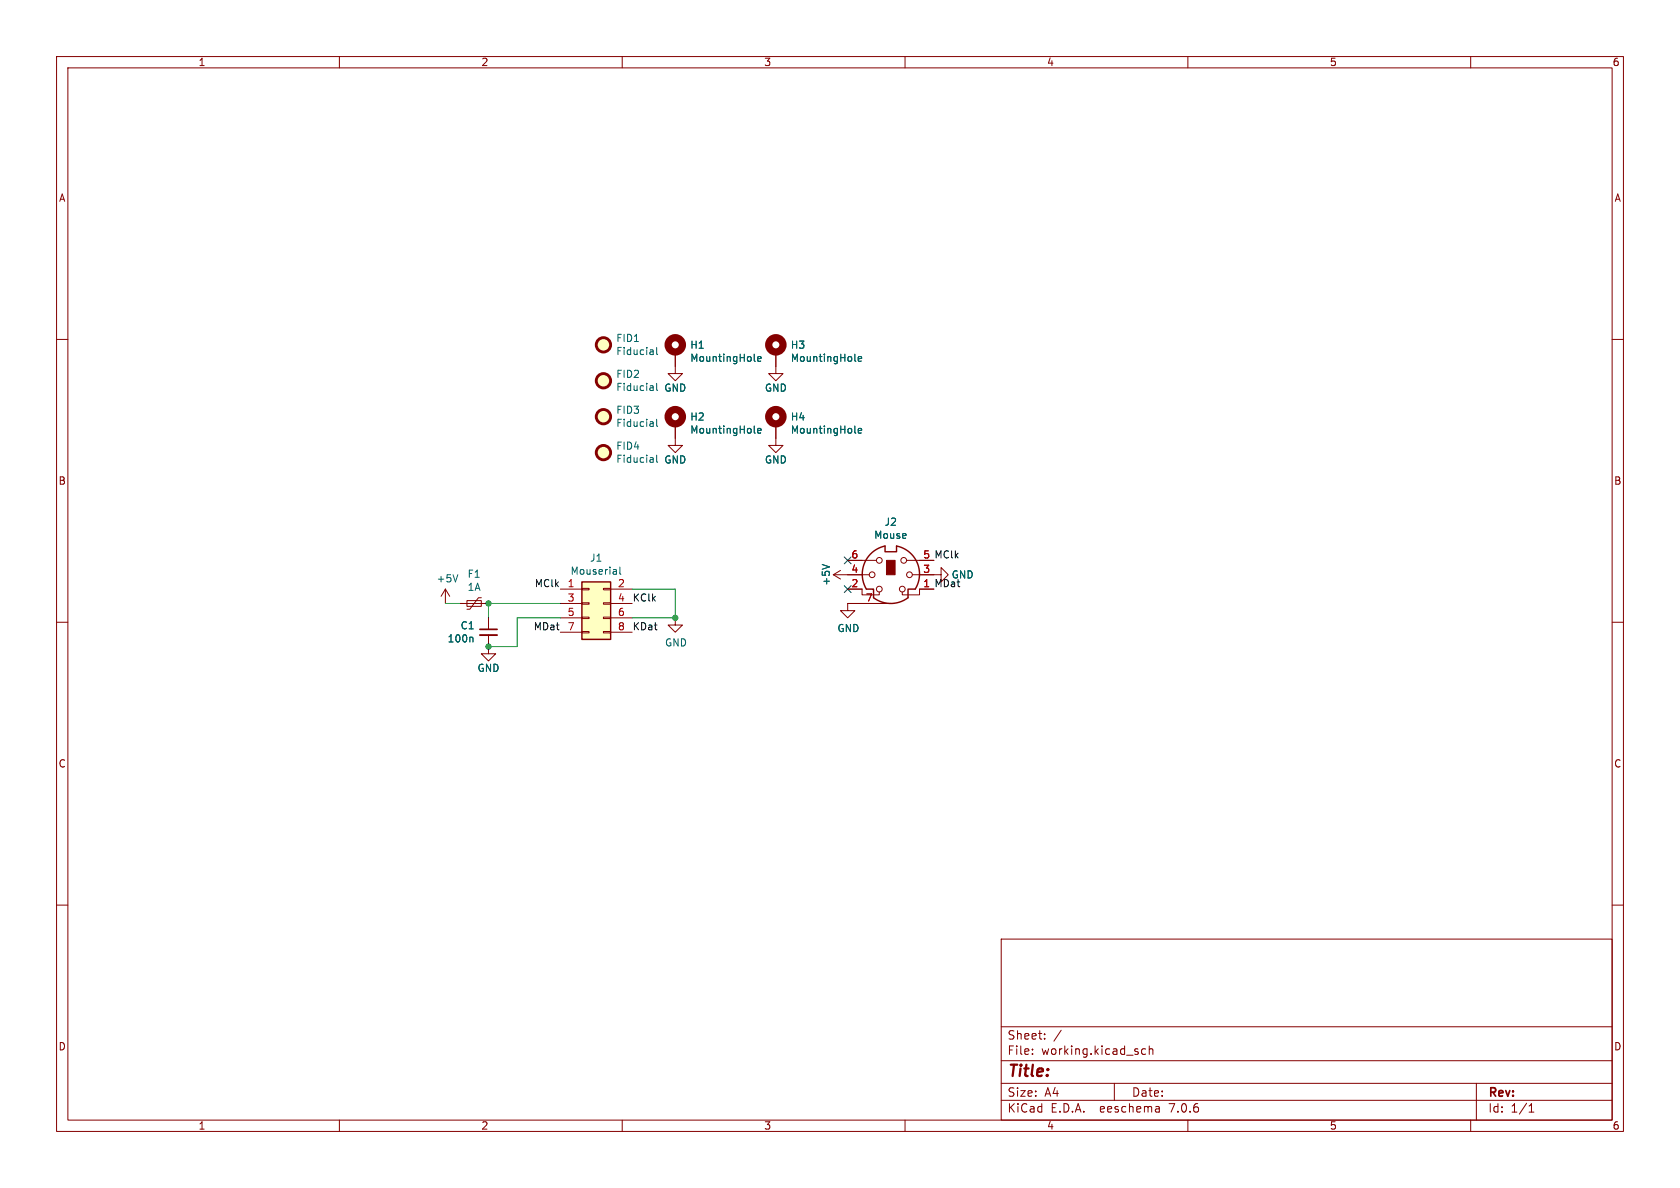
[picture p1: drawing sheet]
(kicad_sch (version 20230121) (generator eeschema)

 (paper "A4")

 (lib_symbols
  (symbol "Connector_Generic:Conn_02x04_Odd_Even" (pin_names (offset 1.016) hide) (in_bom yes) (on_board yes)
   (property "Reference" "J" (at 1.27 5.08 0) (effects (font (size 1.27 1.27))))
   (property "Value" "Conn_02x04_Odd_Even" (at 1.27 -7.62 0) (effects (font (size 1.27 1.27))))
   (property "Footprint" "" (at 0 0 0) (effects (font (size 1.27 1.27)) hide))
   (property "Datasheet" "~" (at 0 0 0) (effects (font (size 1.27 1.27)) hide))
   (symbol "Conn_02x04_Odd_Even_1_1"
    (rectangle (start -1.27 -4.953) (end 0 -5.207) (stroke (width 0.1524) (type default)) (fill (type none)))
    (rectangle (start -1.27 -2.413) (end 0 -2.667) (stroke (width 0.1524) (type default)) (fill (type none)))
    (rectangle (start -1.27 0.127) (end 0 -0.127) (stroke (width 0.1524) (type default)) (fill (type none)))
    (rectangle (start -1.27 2.667) (end 0 2.413) (stroke (width 0.1524) (type default)) (fill (type none)))
    (rectangle (start -1.27 3.81) (end 3.81 -6.35) (stroke (width 0.254) (type default)) (fill (type background)))
    (rectangle (start 3.81 -4.953) (end 2.54 -5.207) (stroke (width 0.1524) (type default)) (fill (type none)))
    (rectangle (start 3.81 -2.413) (end 2.54 -2.667) (stroke (width 0.1524) (type default)) (fill (type none)))
    (rectangle (start 3.81 0.127) (end 2.54 -0.127) (stroke (width 0.1524) (type default)) (fill (type none)))
    (rectangle (start 3.81 2.667) (end 2.54 2.413) (stroke (width 0.1524) (type default)) (fill (type none)))
    (pin passive line (at -5.08 2.54 0) (length 3.81) (name "Pin_1" (effects (font (size 1.27 1.27)))) (number "1" (effects (font (size 1.27 1.27)))))
    (pin passive line (at 7.62 2.54 180) (length 3.81) (name "Pin_2" (effects (font (size 1.27 1.27)))) (number "2" (effects (font (size 1.27 1.27)))))
    (pin passive line (at -5.08 0 0) (length 3.81) (name "Pin_3" (effects (font (size 1.27 1.27)))) (number "3" (effects (font (size 1.27 1.27)))))
    (pin passive line (at 7.62 0 180) (length 3.81) (name "Pin_4" (effects (font (size 1.27 1.27)))) (number "4" (effects (font (size 1.27 1.27)))))
    (pin passive line (at -5.08 -2.54 0) (length 3.81) (name "Pin_5" (effects (font (size 1.27 1.27)))) (number "5" (effects (font (size 1.27 1.27)))))
    (pin passive line (at 7.62 -2.54 180) (length 3.81) (name "Pin_6" (effects (font (size 1.27 1.27)))) (number "6" (effects (font (size 1.27 1.27)))))
    (pin passive line (at -5.08 -5.08 0) (length 3.81) (name "Pin_7" (effects (font (size 1.27 1.27)))) (number "7" (effects (font (size 1.27 1.27)))))
    (pin passive line (at 7.62 -5.08 180) (length 3.81) (name "Pin_8" (effects (font (size 1.27 1.27)))) (number "8" (effects (font (size 1.27 1.27)))))))
  (symbol "Device:C_Small" (pin_numbers hide) (pin_names (offset 0.254) hide) (in_bom yes) (on_board yes)
   (property "Reference" "C" (at 0.254 1.778 0) (effects (font (size 1.27 1.27)) (justify left)))
   (property "Value" "C_Small" (at 0.254 -2.032 0) (effects (font (size 1.27 1.27)) (justify left)))
   (property "Footprint" "" (at 0 0 0) (effects (font (size 1.27 1.27)) hide))
   (property "Datasheet" "~" (at 0 0 0) (effects (font (size 1.27 1.27)) hide))
   (symbol "C_Small_0_1"
    (polyline (pts (xy -1.524 -0.508) (xy 1.524 -0.508)) (stroke (width 0.3302) (type default)) (fill (type none)))
    (polyline (pts (xy -1.524 0.508) (xy 1.524 0.508)) (stroke (width 0.3048) (type default)) (fill (type none))))
   (symbol "C_Small_1_1"
    (pin passive line (at 0 2.54 270) (length 2.032) (name "~" (effects (font (size 1.27 1.27)))) (number "1" (effects (font (size 1.27 1.27)))))
    (pin passive line (at 0 -2.54 90) (length 2.032) (name "~" (effects (font (size 1.27 1.27)))) (number "2" (effects (font (size 1.27 1.27)))))))
  (symbol "Device:Polyfuse_Small" (pin_numbers hide) (pin_names (offset 0)) (in_bom yes) (on_board yes)
   (property "Reference" "F" (at -1.905 0 90) (effects (font (size 1.27 1.27))))
   (property "Value" "Polyfuse_Small" (at 1.905 0 90) (effects (font (size 1.27 1.27))))
   (property "Footprint" "" (at 1.27 -5.08 0) (effects (font (size 1.27 1.27)) (justify left) hide))
   (property "Datasheet" "~" (at 0 0 0) (effects (font (size 1.27 1.27)) hide))
   (symbol "Polyfuse_Small_0_1"
    (rectangle (start -0.508 1.27) (end 0.508 -1.27) (stroke (width 0) (type default)) (fill (type none)))
    (polyline (pts (xy 0 2.54) (xy 0 -2.54)) (stroke (width 0) (type default)) (fill (type none)))
    (polyline (pts (xy -1.016 1.27) (xy -1.016 0.762) (xy 1.016 -0.762) (xy 1.016 -1.27)) (stroke (width 0) (type default)) (fill (type none))))
   (symbol "Polyfuse_Small_1_1"
    (pin passive line (at 0 2.54 270) (length 0.635) (name "~" (effects (font (size 1.27 1.27)))) (number "1" (effects (font (size 1.27 1.27)))))
    (pin passive line (at 0 -2.54 90) (length 0.635) (name "~" (effects (font (size 1.27 1.27)))) (number "2" (effects (font (size 1.27 1.27)))))))
  (symbol "Mechanical:Fiducial" (in_bom yes) (on_board yes)
   (property "Reference" "FID" (at 0 5.08 0) (effects (font (size 1.27 1.27))))
   (property "Value" "Fiducial" (at 0 3.175 0) (effects (font (size 1.27 1.27))))
   (property "Footprint" "" (at 0 0 0) (effects (font (size 1.27 1.27)) hide))
   (property "Datasheet" "~" (at 0 0 0) (effects (font (size 1.27 1.27)) hide))
   (symbol "Fiducial_0_1"
    (circle (center 0 0) (radius 1.27) (stroke (width 0.508) (type default)) (fill (type background)))))
  (symbol "Mechanical:MountingHole_Pad" (pin_numbers hide) (pin_names (offset 1.016) hide) (in_bom yes) (on_board yes)
   (property "Reference" "H" (at 0 6.35 0) (effects (font (size 1.27 1.27))))
   (property "Value" "MountingHole_Pad" (at 0 4.445 0) (effects (font (size 1.27 1.27))))
   (property "Footprint" "" (at 0 0 0) (effects (font (size 1.27 1.27)) hide))
   (property "Datasheet" "~" (at 0 0 0) (effects (font (size 1.27 1.27)) hide))
   (symbol "MountingHole_Pad_0_1"
    (circle (center 0 1.27) (radius 1.27) (stroke (width 1.27) (type default)) (fill (type none))))
   (symbol "MountingHole_Pad_1_1"
    (pin input line (at 0 -2.54 90) (length 2.54) (name "1" (effects (font (size 1.27 1.27)))) (number "1" (effects (font (size 1.27 1.27)))))))
  (symbol "mouserial-mouse-rescue:MiniDIN-6-StandardParts" (pin_names (offset 1.016)) (in_bom yes) (on_board yes)
   (property "Reference" "U" (at 1.27 15.24 0) (effects (font (size 1.27 1.27))))
   (property "Value" "StandardParts_MiniDIN-6" (at 0 -6.35 0) (effects (font (size 1.27 1.27))))
   (property "Footprint" "" (at -1.27 -8.89 0) (effects (font (size 1.27 1.27)) hide))
   (property "Datasheet" "" (at -1.27 -8.89 0) (effects (font (size 1.27 1.27)) hide))
   (symbol "MiniDIN-6-StandardParts_1_1"
    (circle (center -3.302 0) (radius 0.508) (stroke (width 0) (type solid)) (fill (type none)))
    (arc (start -3.048 -4.064) (mid 0 -5.08) (end 3.048 -4.064) (stroke (width 0.254) (type solid)) (fill (type none)))
    (circle (center -2.032 -2.54) (radius 0.508) (stroke (width 0) (type solid)) (fill (type none)))
    (circle (center -2.032 2.54) (radius 0.508) (stroke (width 0) (type solid)) (fill (type none)))
    (arc (start -1.016 5.08) (mid -4.6228 2.1214) (end -4.318 -2.54) (stroke (width 0.254) (type solid)) (fill (type none)))
    (rectangle (start -0.762 2.54) (end 0.762 0) (stroke (width 0) (type solid)) (fill (type outline)))
    (polyline (pts (xy -3.81 0) (xy -5.08 0)) (stroke (width 0) (type solid)) (fill (type none)))
    (polyline (pts (xy -2.54 2.54) (xy -5.08 2.54)) (stroke (width 0) (type solid)) (fill (type none)))
    (polyline (pts (xy 2.794 2.54) (xy 5.08 2.54)) (stroke (width 0) (type solid)) (fill (type none)))
    (polyline (pts (xy 5.08 0) (xy 3.81 0)) (stroke (width 0) (type solid)) (fill (type none)))
    (polyline (pts (xy -4.318 -2.54) (xy -3.048 -2.54) (xy -3.048 -4.064)) (stroke (width 0.254) (type solid)) (fill (type none)))
    (polyline (pts (xy 4.318 -2.54) (xy 3.048 -2.54) (xy 3.048 -4.064)) (stroke (width 0.254) (type solid)) (fill (type none)))
    (polyline (pts (xy -2.032 -3.048) (xy -2.032 -3.556) (xy -5.08 -3.556) (xy -5.08 -2.54)) (stroke (width 0) (type solid)) (fill (type none)))
    (polyline (pts (xy -1.016 5.08) (xy -1.016 4.064) (xy 1.016 4.064) (xy 1.016 5.08)) (stroke (width 0.254) (type solid)) (fill (type none)))
    (polyline (pts (xy 2.032 -3.048) (xy 2.032 -3.556) (xy 5.08 -3.556) (xy 5.08 -2.54)) (stroke (width 0) (type solid)) (fill (type none)))
    (circle (center 2.032 -2.54) (radius 0.508) (stroke (width 0) (type solid)) (fill (type none)))
    (circle (center 2.286 2.54) (radius 0.508) (stroke (width 0) (type solid)) (fill (type none)))
    (circle (center 3.302 0) (radius 0.508) (stroke (width 0) (type solid)) (fill (type none)))
    (arc (start 4.318 -2.54) (mid 4.6661 2.1322) (end 1.016 5.08) (stroke (width 0.254) (type solid)) (fill (type none)))
    (pin passive line (at 7.62 -2.54 180) (length 2.54) (name "~" (effects (font (size 1.27 1.27)))) (number "1" (effects (font (size 1.27 1.27)))))
    (pin passive line (at -7.62 -2.54 0) (length 2.54) (name "~" (effects (font (size 1.27 1.27)))) (number "2" (effects (font (size 1.27 1.27)))))
    (pin passive line (at 7.62 0 180) (length 2.54) (name "~" (effects (font (size 1.27 1.27)))) (number "3" (effects (font (size 1.27 1.27)))))
    (pin passive line (at -7.62 0 0) (length 2.54) (name "~" (effects (font (size 1.27 1.27)))) (number "4" (effects (font (size 1.27 1.27)))))
    (pin passive line (at 7.62 2.54 180) (length 2.54) (name "~" (effects (font (size 1.27 1.27)))) (number "5" (effects (font (size 1.27 1.27)))))
    (pin passive line (at -7.62 2.54 0) (length 2.54) (name "~" (effects (font (size 1.27 1.27)))) (number "6" (effects (font (size 1.27 1.27)))))
    (pin passive line (at -7.62 -5.08 0) (length 7.62) (name "~" (effects (font (size 1.27 1.27)))) (number "7" (effects (font (size 1.27 1.27)))))))
  (symbol "power:+5V" (power) (pin_names (offset 0)) (in_bom yes) (on_board yes)
   (property "Reference" "#PWR" (at 0 -3.81 0) (effects (font (size 1.27 1.27)) hide))
   (property "Value" "+5V" (at 0 3.556 0) (effects (font (size 1.27 1.27))))
   (property "Footprint" "" (at 0 0 0) (effects (font (size 1.27 1.27)) hide))
   (property "Datasheet" "" (at 0 0 0) (effects (font (size 1.27 1.27)) hide))
   (symbol "+5V_0_1"
    (polyline (pts (xy -0.762 1.27) (xy 0 2.54)) (stroke (width 0) (type default)) (fill (type none)))
    (polyline (pts (xy 0 0) (xy 0 2.54)) (stroke (width 0) (type default)) (fill (type none)))
    (polyline (pts (xy 0 2.54) (xy 0.762 1.27)) (stroke (width 0) (type default)) (fill (type none))))
   (symbol "+5V_1_1"
    (pin power_in line (at 0 0 90) (length 0) hide (name "+5V" (effects (font (size 1.27 1.27)))) (number "1" (effects (font (size 1.27 1.27)))))))
  (symbol "power:GND" (power) (pin_names (offset 0)) (in_bom yes) (on_board yes)
   (property "Reference" "#PWR" (at 0 -6.35 0) (effects (font (size 1.27 1.27)) hide))
   (property "Value" "GND" (at 0 -3.81 0) (effects (font (size 1.27 1.27))))
   (property "Footprint" "" (at 0 0 0) (effects (font (size 1.27 1.27)) hide))
   (property "Datasheet" "" (at 0 0 0) (effects (font (size 1.27 1.27)) hide))
   (symbol "GND_0_1"
    (polyline (pts (xy 0 0) (xy 0 -1.27) (xy 1.27 -1.27) (xy 0 -2.54) (xy -1.27 -1.27) (xy 0 -1.27)) (stroke (width 0) (type default)) (fill (type none))))
   (symbol "GND_1_1"
    (pin power_in line (at 0 0 270) (length 0) hide (name "GND" (effects (font (size 1.27 1.27)))) (number "1" (effects (font (size 1.27 1.27))))))))

 (junction (at 86.36 114.3) (diameter 0) (color 0 0 0 0))
 (junction (at 86.36 106.68) (diameter 0) (color 0 0 0 0))
 (junction (at 119.38 109.22) (diameter 0) (color 0 0 0 0))

 (no_connect (at 149.86 99.06))
 (no_connect (at 149.86 104.14))

 (wire (pts (xy 91.44 109.22) (xy 99.06 109.22)) (stroke (width 0) (type default)))
 (wire (pts (xy 86.36 114.3) (xy 91.44 114.3)) (stroke (width 0) (type default)))
 (wire (pts (xy 86.36 106.68) (xy 99.06 106.68)) (stroke (width 0) (type default)))
 (wire (pts (xy 78.74 106.68) (xy 81.28 106.68)) (stroke (width 0) (type default)))
 (wire (pts (xy 119.38 104.14) (xy 119.38 109.22)) (stroke (width 0) (type default)))
 (wire (pts (xy 86.36 106.68) (xy 86.36 109.22)) (stroke (width 0) (type default)))
 (wire (pts (xy 111.76 104.14) (xy 119.38 104.14)) (stroke (width 0) (type default)))
 (wire (pts (xy 119.38 109.22) (xy 111.76 109.22)) (stroke (width 0) (type default)))
 (wire (pts (xy 91.44 114.3) (xy 91.44 109.22)) (stroke (width 0) (type default)))

 (label "KClk" (at 111.76 106.68 0) (effects (font (size 1.27 1.27)) (justify left bottom)))
 (label "MClk" (at 99.06 104.14 180) (effects (font (size 1.27 1.27)) (justify right bottom)))
 (label "MClk" (at 165.1 99.06 0) (effects (font (size 1.27 1.27)) (justify left bottom)))
 (label "KDat" (at 111.76 111.76 0) (effects (font (size 1.27 1.27)) (justify left bottom)))
 (label "MDat" (at 99.06 111.76 180) (effects (font (size 1.27 1.27)) (justify right bottom)))
 (label "MDat" (at 165.1 104.14 0) (effects (font (size 1.27 1.27)) (justify left bottom)))

 (symbol (lib_id "Device:C_Small") (at 86.36 111.76 0) (mirror y) (unit 1) (in_bom yes) (on_board yes) (dnp no)
  (property "Reference" "C1" (at 84.0232 110.5916 0) (effects (font (size 1.27 1.27)) (justify left)))
  (property "Value" "100n" (at 84.0232 112.903 0) (effects (font (size 1.27 1.27)) (justify left)))
  (property "Footprint" "stdpads:C_0805" (at 86.36 111.76 0) (effects (font (size 1.27 1.27)) hide))
  (property "Datasheet" "~" (at 86.36 111.76 0) (effects (font (size 1.27 1.27)) hide)) (pin "1") (pin "2"))

 (symbol (lib_id "power:GND") (at 86.36 114.3 0) (unit 1) (in_bom yes) (on_board yes) (dnp no)
  (property "Reference" "#PWR04" (at 86.36 120.65 0) (effects (font (size 1.27 1.27)) hide))
  (property "Value" "GND" (at 86.36 118.11 0) (effects (font (size 1.27 1.27))))
  (property "Footprint" "" (at 86.36 114.3 0) (effects (font (size 1.27 1.27)) hide))
  (property "Datasheet" "" (at 86.36 114.3 0) (effects (font (size 1.27 1.27)) hide)) (pin "1"))

 (symbol (lib_id "power:GND") (at 165.1 101.6 90) (unit 1) (in_bom yes) (on_board yes) (dnp no)
  (property "Reference" "#PWR015" (at 171.45 101.6 0) (effects (font (size 1.27 1.27)) hide))
  (property "Value" "GND" (at 170.18 101.6 90) (effects (font (size 1.27 1.27))))
  (property "Footprint" "" (at 165.1 101.6 0) (effects (font (size 1.27 1.27)) hide))
  (property "Datasheet" "" (at 165.1 101.6 0) (effects (font (size 1.27 1.27)) hide)) (pin "1"))

 (symbol (lib_id "power:+5V") (at 149.86 101.6 90) (unit 1) (in_bom yes) (on_board yes) (dnp no)
  (property "Reference" "#PWR012" (at 153.67 101.6 0) (effects (font (size 1.27 1.27)) hide))
  (property "Value" "+5V" (at 146.05 101.6 0) (effects (font (size 1.27 1.27))))
  (property "Footprint" "" (at 149.86 101.6 0) (effects (font (size 1.27 1.27)) hide))
  (property "Datasheet" "" (at 149.86 101.6 0) (effects (font (size 1.27 1.27)) hide)) (pin "1"))

 (symbol (lib_id "mouserial-mouse-rescue:MiniDIN-6-StandardParts") (at 157.48 101.6 0) (unit 1) (in_bom yes) (on_board yes) (dnp no)
  (property "Reference" "J2" (at 157.48 92.2782 0) (effects (font (size 1.27 1.27))))
  (property "Value" "Mouse" (at 157.48 94.5896 0) (effects (font (size 1.27 1.27))))
  (property "Footprint" "stdpads:MD-60" (at 156.21 110.49 0) (effects (font (size 1.27 1.27)) hide))
  (property "Datasheet" "" (at 156.21 110.49 0) (effects (font (size 1.27 1.27)) hide)) (pin "1") (pin "2") (pin "3") (pin "4") (pin "5") (pin "6") (pin "7"))

 (symbol (lib_id "power:GND") (at 149.86 106.68 0) (unit 1) (in_bom yes) (on_board yes) (dnp no)
  (property "Reference" "#PWR013" (at 149.86 113.03 0) (effects (font (size 1.27 1.27)) hide))
  (property "Value" "GND" (at 149.987 111.0742 0) (effects (font (size 1.27 1.27))))
  (property "Footprint" "" (at 149.86 106.68 0) (effects (font (size 1.27 1.27)) hide))
  (property "Datasheet" "" (at 149.86 106.68 0) (effects (font (size 1.27 1.27)) hide)) (pin "1"))

 (symbol (lib_id "Device:Polyfuse_Small") (at 83.82 106.68 270) (unit 1) (in_bom yes) (on_board yes) (dnp no)
  (property "Reference" "F1" (at 83.82 101.473 90) (effects (font (size 1.27 1.27))))
  (property "Value" "1A" (at 83.82 103.7844 90) (effects (font (size 1.27 1.27))))
  (property "Footprint" "stdpads:BelFuse_1206" (at 78.74 107.95 0) (effects (font (size 1.27 1.27)) (justify left) hide))
  (property "Datasheet" "~" (at 83.82 106.68 0) (effects (font (size 1.27 1.27)) hide)) (pin "1") (pin "2"))

 (symbol (lib_id "Mechanical:MountingHole_Pad") (at 119.38 62.23 0) (unit 1) (in_bom yes) (on_board yes) (dnp no)
  (property "Reference" "H1" (at 121.92 60.9854 0) (effects (font (size 1.27 1.27)) (justify left)))
  (property "Value" "MountingHole" (at 121.92 63.2968 0) (effects (font (size 1.27 1.27)) (justify left)))
  (property "Footprint" "stdpads:PasteHole_1.05mm_PTH" (at 119.38 62.23 0) (effects (font (size 1.27 1.27)) hide))
  (property "Datasheet" "~" (at 119.38 62.23 0) (effects (font (size 1.27 1.27)) hide)) (pin "1"))

 (symbol (lib_id "Mechanical:MountingHole_Pad") (at 119.38 74.93 0) (unit 1) (in_bom yes) (on_board yes) (dnp no)
  (property "Reference" "H2" (at 121.92 73.6854 0) (effects (font (size 1.27 1.27)) (justify left)))
  (property "Value" "MountingHole" (at 121.92 75.9968 0) (effects (font (size 1.27 1.27)) (justify left)))
  (property "Footprint" "stdpads:PasteHole_1.05mm_PTH" (at 119.38 74.93 0) (effects (font (size 1.27 1.27)) hide))
  (property "Datasheet" "~" (at 119.38 74.93 0) (effects (font (size 1.27 1.27)) hide)) (pin "1"))

 (symbol (lib_id "Mechanical:MountingHole_Pad") (at 137.16 62.23 0) (unit 1) (in_bom yes) (on_board yes) (dnp no)
  (property "Reference" "H3" (at 139.7 60.9854 0) (effects (font (size 1.27 1.27)) (justify left)))
  (property "Value" "MountingHole" (at 139.7 63.2968 0) (effects (font (size 1.27 1.27)) (justify left)))
  (property "Footprint" "stdpads:PasteHole_1.05mm_PTH" (at 137.16 62.23 0) (effects (font (size 1.27 1.27)) hide))
  (property "Datasheet" "~" (at 137.16 62.23 0) (effects (font (size 1.27 1.27)) hide)) (pin "1"))

 (symbol (lib_id "Mechanical:MountingHole_Pad") (at 137.16 74.93 0) (unit 1) (in_bom yes) (on_board yes) (dnp no)
  (property "Reference" "H4" (at 139.7 73.6854 0) (effects (font (size 1.27 1.27)) (justify left)))
  (property "Value" "MountingHole" (at 139.7 75.9968 0) (effects (font (size 1.27 1.27)) (justify left)))
  (property "Footprint" "stdpads:PasteHole_1.05mm_PTH" (at 137.16 74.93 0) (effects (font (size 1.27 1.27)) hide))
  (property "Datasheet" "~" (at 137.16 74.93 0) (effects (font (size 1.27 1.27)) hide)) (pin "1"))

 (symbol (lib_id "power:GND") (at 119.38 64.77 0) (unit 1) (in_bom yes) (on_board yes) (dnp no)
  (property "Reference" "#PWR0102" (at 119.38 71.12 0) (effects (font (size 1.27 1.27)) hide))
  (property "Value" "GND" (at 119.38 68.58 0) (effects (font (size 1.27 1.27))))
  (property "Footprint" "" (at 119.38 64.77 0) (effects (font (size 1.27 1.27)) hide))
  (property "Datasheet" "" (at 119.38 64.77 0) (effects (font (size 1.27 1.27)) hide)) (pin "1"))

 (symbol (lib_id "power:GND") (at 137.16 64.77 0) (unit 1) (in_bom yes) (on_board yes) (dnp no)
  (property "Reference" "#PWR0104" (at 137.16 71.12 0) (effects (font (size 1.27 1.27)) hide))
  (property "Value" "GND" (at 137.16 68.58 0) (effects (font (size 1.27 1.27))))
  (property "Footprint" "" (at 137.16 64.77 0) (effects (font (size 1.27 1.27)) hide))
  (property "Datasheet" "" (at 137.16 64.77 0) (effects (font (size 1.27 1.27)) hide)) (pin "1"))

 (symbol (lib_id "power:GND") (at 137.16 77.47 0) (unit 1) (in_bom yes) (on_board yes) (dnp no)
  (property "Reference" "#PWR0105" (at 137.16 83.82 0) (effects (font (size 1.27 1.27)) hide))
  (property "Value" "GND" (at 137.16 81.28 0) (effects (font (size 1.27 1.27))))
  (property "Footprint" "" (at 137.16 77.47 0) (effects (font (size 1.27 1.27)) hide))
  (property "Datasheet" "" (at 137.16 77.47 0) (effects (font (size 1.27 1.27)) hide)) (pin "1"))

 (symbol (lib_id "Mechanical:Fiducial") (at 106.68 60.96 0) (unit 1) (in_bom yes) (on_board yes) (dnp no)
  (property "Reference" "FID1" (at 108.839 59.7916 0) (effects (font (size 1.27 1.27)) (justify left)))
  (property "Value" "Fiducial" (at 108.839 62.103 0) (effects (font (size 1.27 1.27)) (justify left)))
  (property "Footprint" "stdpads:Fiducial" (at 106.68 60.96 0) (effects (font (size 1.27 1.27)) hide))
  (property "Datasheet" "~" (at 106.68 60.96 0) (effects (font (size 1.27 1.27)) hide)))

 (symbol (lib_id "power:GND") (at 119.38 77.47 0) (unit 1) (in_bom yes) (on_board yes) (dnp no)
  (property "Reference" "#PWR0106" (at 119.38 83.82 0) (effects (font (size 1.27 1.27)) hide))
  (property "Value" "GND" (at 119.38 81.28 0) (effects (font (size 1.27 1.27))))
  (property "Footprint" "" (at 119.38 77.47 0) (effects (font (size 1.27 1.27)) hide))
  (property "Datasheet" "" (at 119.38 77.47 0) (effects (font (size 1.27 1.27)) hide)) (pin "1"))

 (symbol (lib_id "Mechanical:Fiducial") (at 106.68 67.31 0) (unit 1) (in_bom yes) (on_board yes) (dnp no)
  (property "Reference" "FID2" (at 108.839 66.1416 0) (effects (font (size 1.27 1.27)) (justify left)))
  (property "Value" "Fiducial" (at 108.839 68.453 0) (effects (font (size 1.27 1.27)) (justify left)))
  (property "Footprint" "stdpads:Fiducial" (at 106.68 67.31 0) (effects (font (size 1.27 1.27)) hide))
  (property "Datasheet" "~" (at 106.68 67.31 0) (effects (font (size 1.27 1.27)) hide)))

 (symbol (lib_id "Mechanical:Fiducial") (at 106.68 73.66 0) (unit 1) (in_bom yes) (on_board yes) (dnp no)
  (property "Reference" "FID3" (at 108.839 72.4916 0) (effects (font (size 1.27 1.27)) (justify left)))
  (property "Value" "Fiducial" (at 108.839 74.803 0) (effects (font (size 1.27 1.27)) (justify left)))
  (property "Footprint" "stdpads:Fiducial" (at 106.68 73.66 0) (effects (font (size 1.27 1.27)) hide))
  (property "Datasheet" "~" (at 106.68 73.66 0) (effects (font (size 1.27 1.27)) hide)))

 (symbol (lib_id "Mechanical:Fiducial") (at 106.68 80.01 0) (unit 1) (in_bom yes) (on_board yes) (dnp no)
  (property "Reference" "FID4" (at 108.839 78.8416 0) (effects (font (size 1.27 1.27)) (justify left)))
  (property "Value" "Fiducial" (at 108.839 81.153 0) (effects (font (size 1.27 1.27)) (justify left)))
  (property "Footprint" "stdpads:Fiducial" (at 106.68 80.01 0) (effects (font (size 1.27 1.27)) hide))
  (property "Datasheet" "~" (at 106.68 80.01 0) (effects (font (size 1.27 1.27)) hide)))

 (symbol (lib_id "Connector_Generic:Conn_02x04_Odd_Even") (at 104.14 106.68 0) (unit 1) (in_bom yes) (on_board yes) (dnp no)
  (property "Reference" "J1" (at 105.41 98.6282 0) (effects (font (size 1.27 1.27))))
  (property "Value" "Mouserial" (at 105.41 100.9396 0) (effects (font (size 1.27 1.27))))
  (property "Footprint" "stdpads:IDC_SMD_2x04_P2.54mm_Vertical" (at 104.14 106.68 0) (effects (font (size 1.27 1.27)) hide))
  (property "Datasheet" "~" (at 104.14 106.68 0) (effects (font (size 1.27 1.27)) hide)) (pin "1") (pin "2") (pin "3") (pin "4") (pin "5") (pin "6") (pin "7") (pin "8"))

 (symbol (lib_id "power:GND") (at 119.38 109.22 0) (unit 1) (in_bom yes) (on_board yes) (dnp no)
  (property "Reference" "#PWR0101" (at 119.38 115.57 0) (effects (font (size 1.27 1.27)) hide))
  (property "Value" "GND" (at 119.507 113.6142 0) (effects (font (size 1.27 1.27))))
  (property "Footprint" "" (at 119.38 109.22 0) (effects (font (size 1.27 1.27)) hide))
  (property "Datasheet" "" (at 119.38 109.22 0) (effects (font (size 1.27 1.27)) hide)) (pin "1"))

 (symbol (lib_id "power:+5V") (at 78.74 106.68 0) (unit 1) (in_bom yes) (on_board yes) (dnp no)
  (property "Reference" "#PWR0103" (at 78.74 110.49 0) (effects (font (size 1.27 1.27)) hide))
  (property "Value" "+5V" (at 79.121 102.2858 0) (effects (font (size 1.27 1.27))))
  (property "Footprint" "" (at 78.74 106.68 0) (effects (font (size 1.27 1.27)) hide))
  (property "Datasheet" "" (at 78.74 106.68 0) (effects (font (size 1.27 1.27)) hide)) (pin "1"))

 (sheet_instances (path "" (page "1"))))
